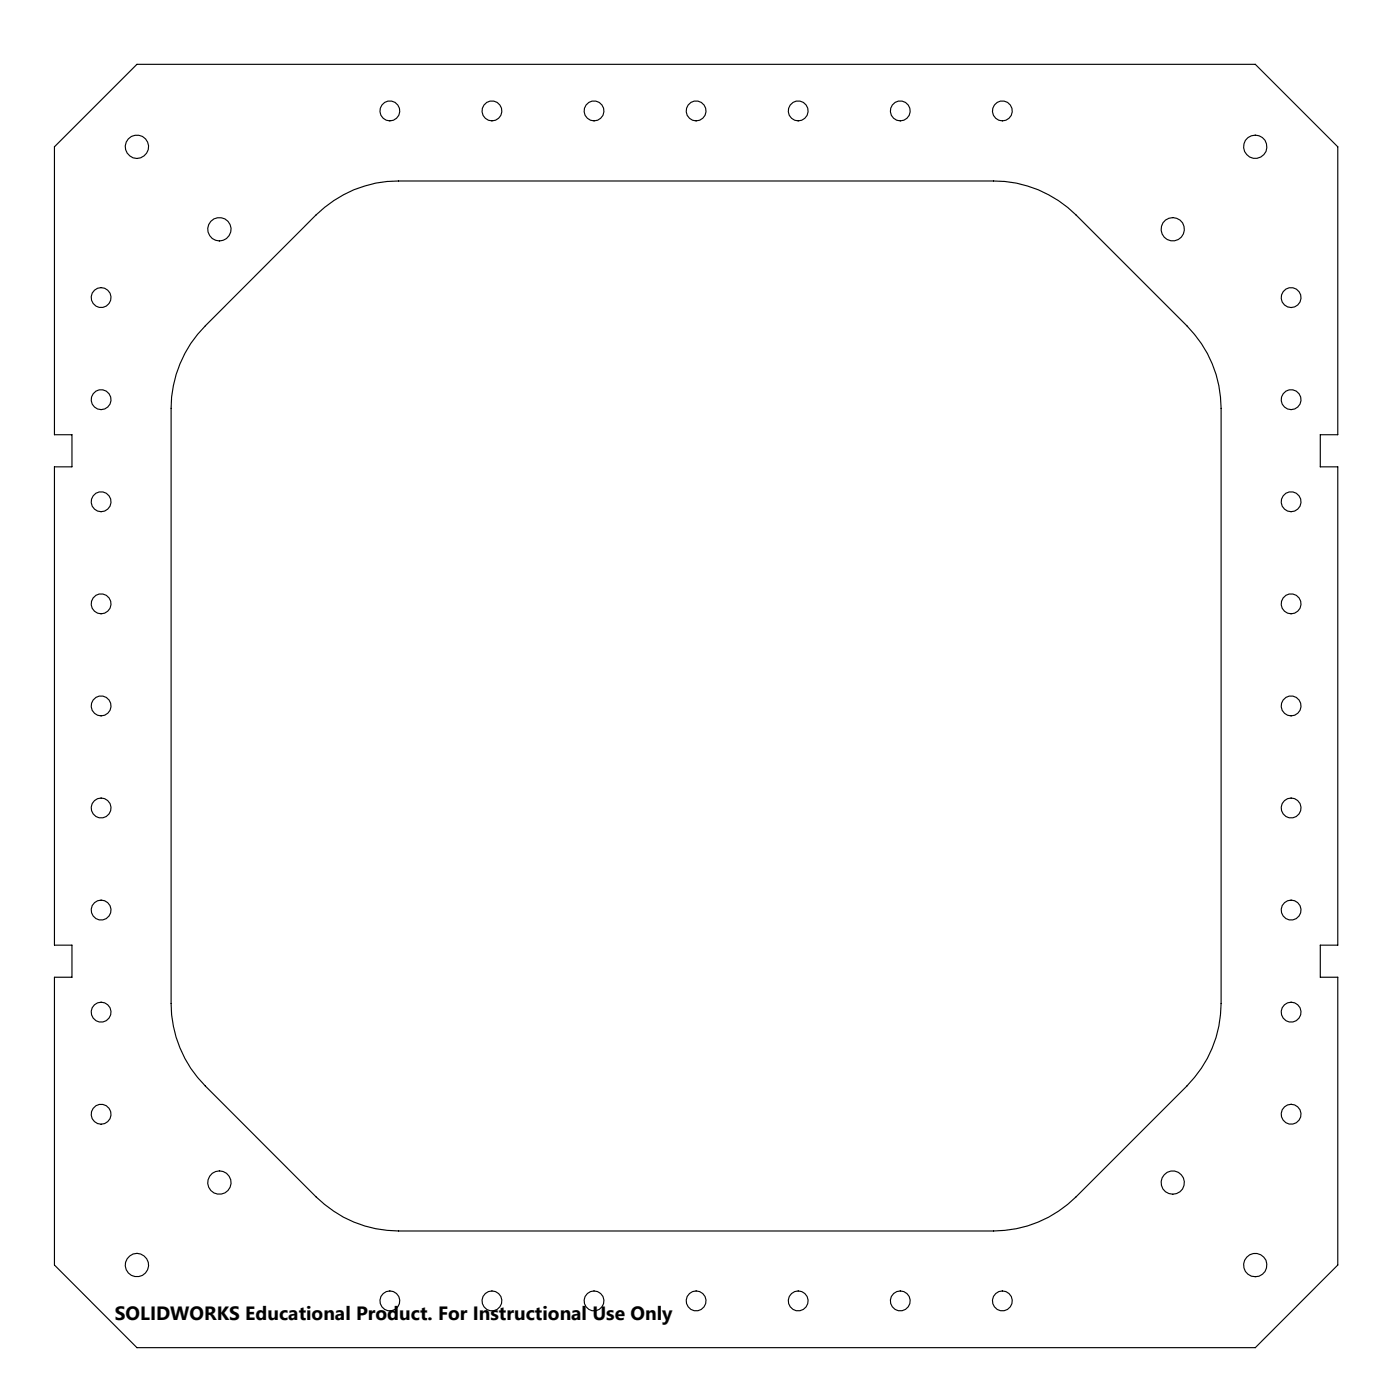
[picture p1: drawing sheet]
<svg xmlns="http://www.w3.org/2000/svg" width="305mm" height="305mm" viewBox="0 0 305 305" stroke-linecap="round" stroke-linejoin="round" font-family="sans-serif">
<g fill="none" stroke="#000" stroke-width=".25">
<path d="M29.8 14h243.5l18 18v62.7h-3.9v6.9h3.9v104.2h-3.9v7h3.9v62.6l-18 18h-243.5l-17.9-18v-62.6h3.8v-7h-3.8v-104.2h3.8v-6.9h-3.8v-62.7zM68.8 46.8a25.3 25.3 0 0 1 18-7.4h129.5a25.3 25.3 0 0 1 18 7.4l24.1 24.1a25.5 25.5 0 0 1 7.5 18v129.6a25.5 25.5 0 0 1-7.5 17.9l-24.1 24.2a25.5 25.5 0 0 1-18 7.4h-129.5a25.5 25.5 0 0 1-18-7.4l-24.1-24.2a25.5 25.5 0 0 1-7.4-17.9v-129.6a25.5 25.5 0 0 1 7.4-18z"/>
<circle cx="29.8" cy="32" r="2.54"/>
<circle cx="84.9" cy="24.2" r="2.16"/>
<circle cx="107.1" cy="24.2" r="2.16"/>
<circle cx="129.3" cy="24.2" r="2.16"/>
<circle cx="151.6" cy="24.2" r="2.16"/>
<circle cx="173.8" cy="24.2" r="2.16"/>
<circle cx="196" cy="24.2" r="2.16"/>
<circle cx="218.2" cy="24.2" r="2.16"/>
<circle cx="273.3" cy="32" r="2.53"/>
<circle cx="47.8" cy="49.9" r="2.54"/>
<circle cx="255.3" cy="49.9" r="2.53"/>
<circle cx="22" cy="64.8" r="2.16"/>
<circle cx="281.1" cy="64.8" r="2.16"/>
<circle cx="22" cy="87" r="2.16"/>
<circle cx="281.1" cy="87" r="2.16"/>
<circle cx="22" cy="109.2" r="2.16"/>
<circle cx="281.1" cy="109.2" r="2.16"/>
<circle cx="22" cy="131.5" r="2.16"/>
<circle cx="281.1" cy="131.5" r="2.16"/>
<circle cx="22" cy="153.7" r="2.16"/>
<circle cx="281.1" cy="153.7" r="2.16"/>
<circle cx="22" cy="175.9" r="2.16"/>
<circle cx="281.1" cy="175.9" r="2.16"/>
<circle cx="22" cy="198.1" r="2.16"/>
<circle cx="281.1" cy="198.1" r="2.16"/>
<circle cx="22" cy="220.4" r="2.16"/>
<circle cx="281.1" cy="220.4" r="2.16"/>
<circle cx="22" cy="242.6" r="2.16"/>
<circle cx="47.8" cy="257.5" r="2.54"/>
<circle cx="255.3" cy="257.5" r="2.53"/>
<circle cx="281.1" cy="242.6" r="2.16"/>
<circle cx="29.8" cy="275.4" r="2.54"/>
<circle cx="273.3" cy="275.4" r="2.53"/>
<circle cx="84.9" cy="283.2" r="2.16"/>
<circle cx="107.1" cy="283.2" r="2.16"/>
<circle cx="129.3" cy="283.2" r="2.16"/>
<circle cx="151.6" cy="283.2" r="2.16"/>
<circle cx="173.8" cy="283.2" r="2.16"/>
<circle cx="196" cy="283.2" r="2.16"/>
<circle cx="218.2" cy="283.2" r="2.16"/>
</g>
<text font-size="4.2" x="25" y="287.5">SOLIDWORKS Educational Product. For Instructional Use Only</text>
</svg>
